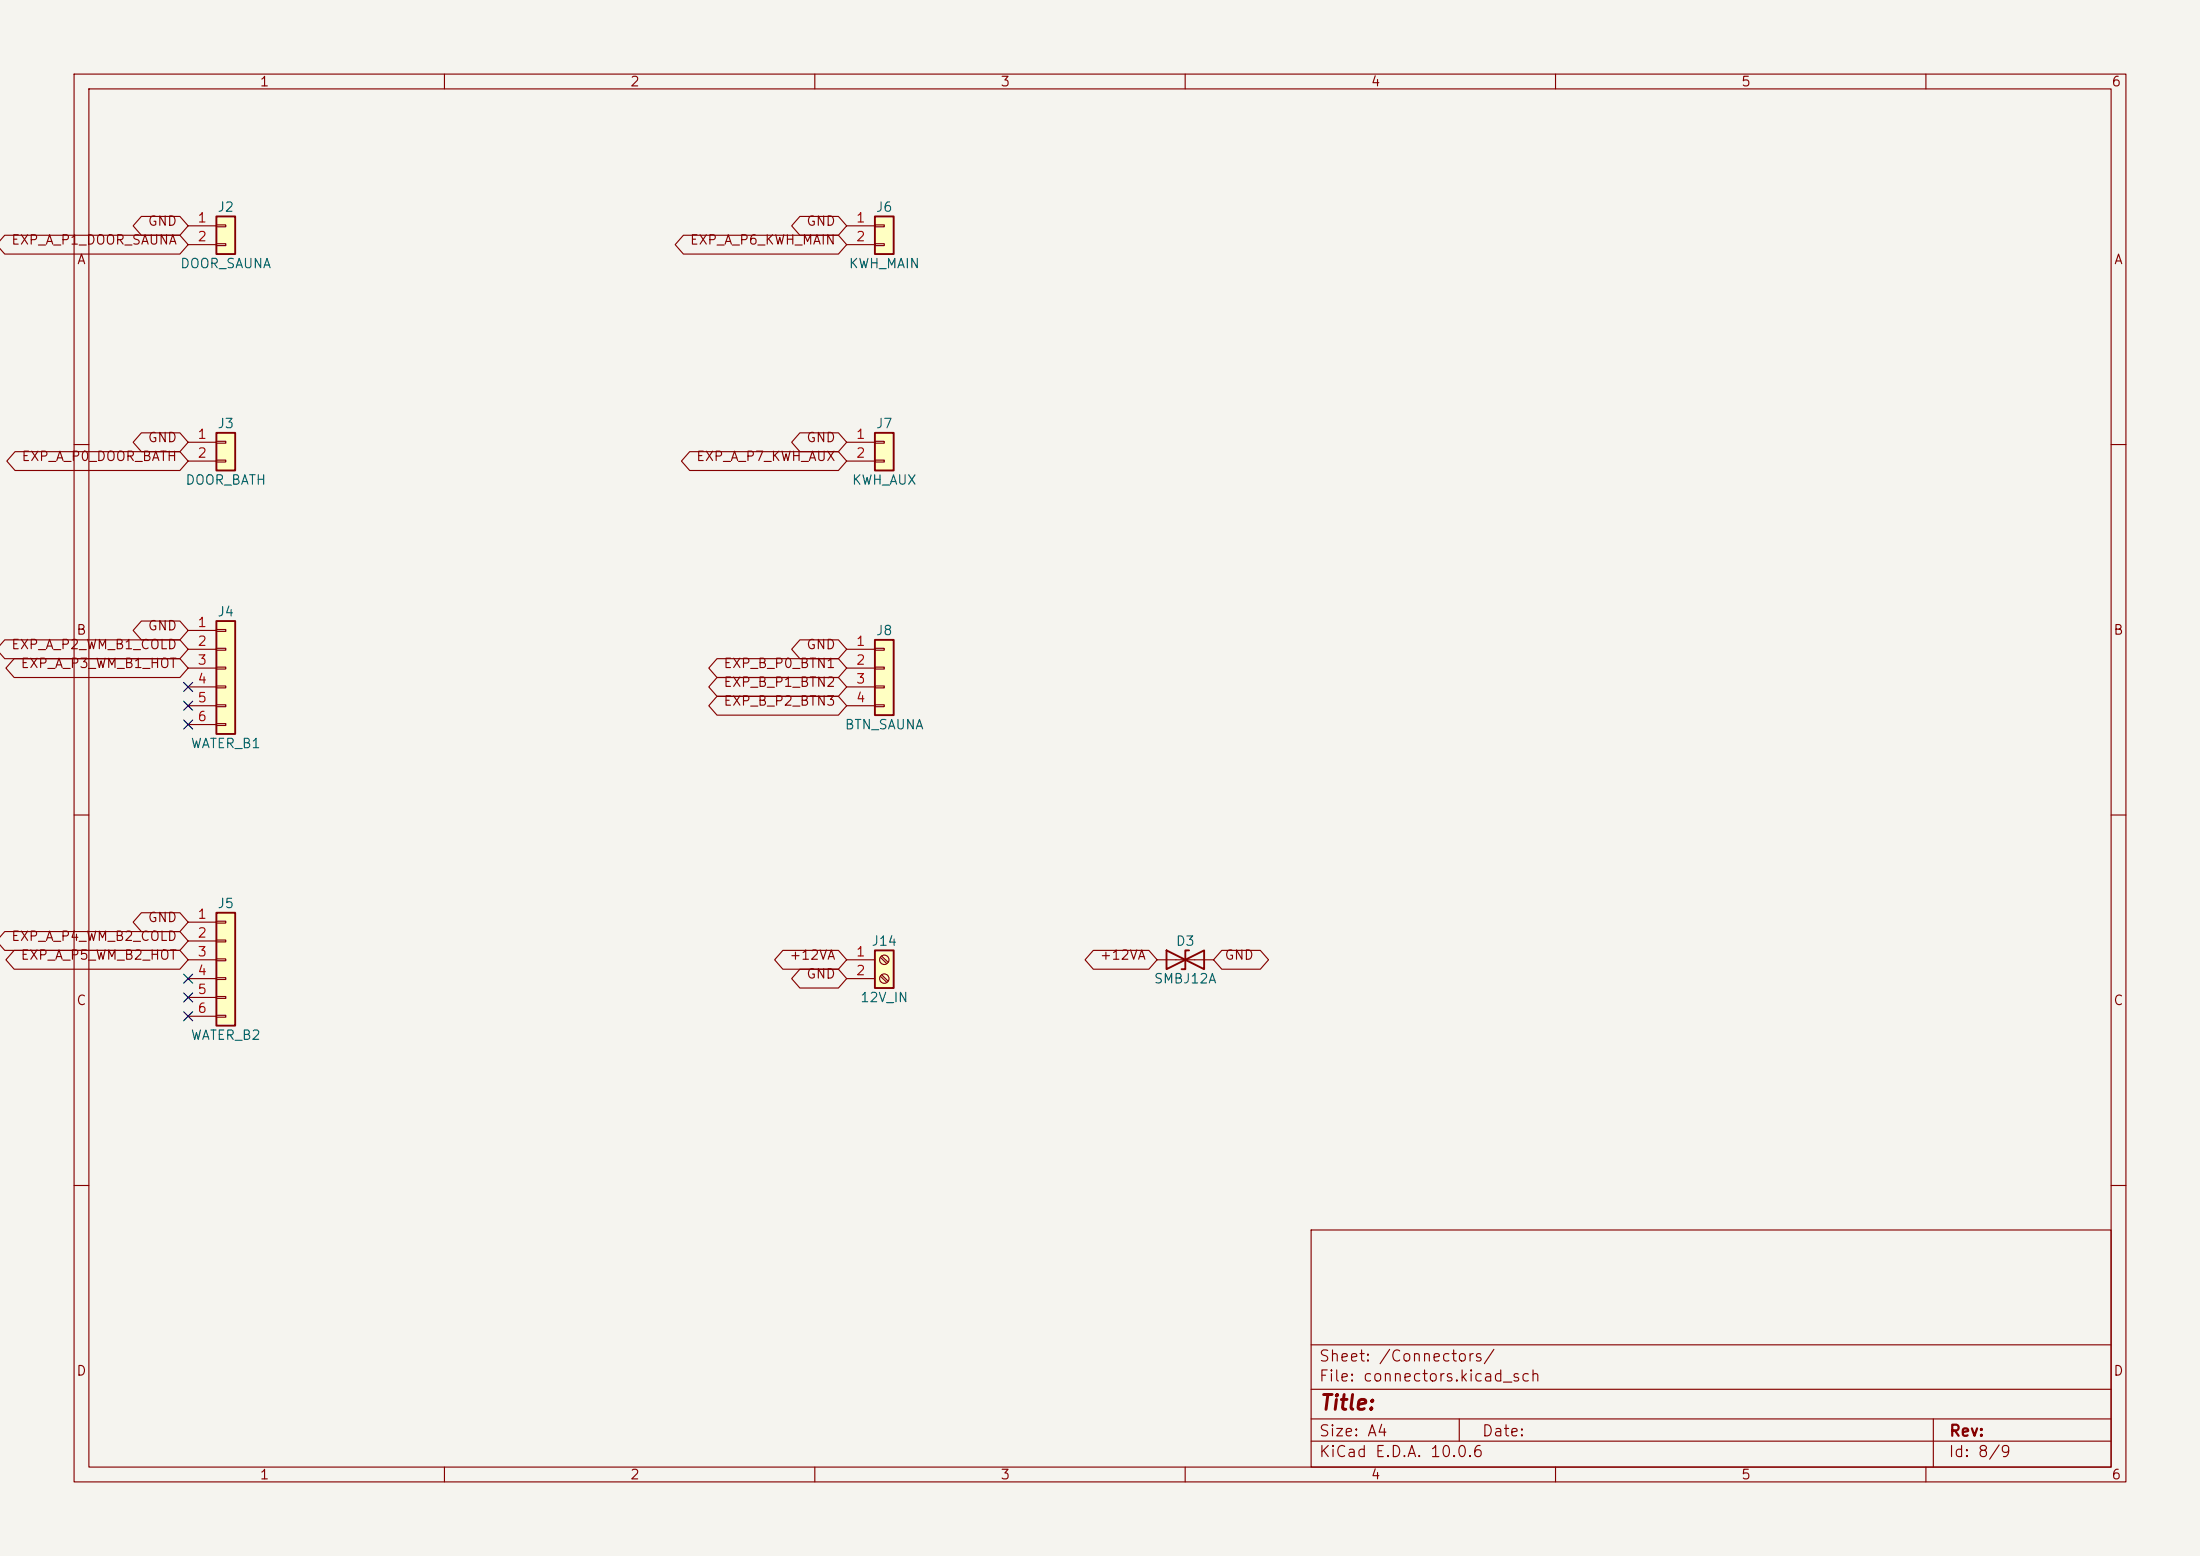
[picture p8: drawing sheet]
<svg xmlns="http://www.w3.org/2000/svg" width="297mm" height="210mm" viewBox="0 0 297 210" stroke-linecap="round" stroke-linejoin="round" font-family="sans-serif">
<path d="M0 0h297v210h-297z" fill="#f5f4ef" stroke="#f5f4ef" stroke-width=".14"/>
<g fill="none" stroke="#840000" stroke-width=".15">
<path d="M10 10h277v190h-277zM12 12h273v186h-273zM60 10v2M110 10v2M160 10v2M210 10v2M260 10v2M10 60h2M285 60h2M10 110h2M285 110h2M10 160h2"/>
<path d="M177 166h108v32h-108zM285 160h2M60 198v2M110 198v2M160 198v2M177 194.5h108M177 191.5h108M177 187.5h108M177 181.5h108M197 191.5v3M210 198v2M260 198v2"/>
<path d="M261 191.5v6.5"/>
</g>
<path d="M118.1 128.3h2.5v5.1h-2.5z" fill="#ffffc2"/>
<path d="M118.1 128.3h2.5v5.1h-2.5z" fill="none" stroke="#840000" stroke-width=".25"/>
<g fill="none" stroke="#840000" stroke-width=".15">
<path d="M114.3 129.5h3.8M114.3 132.1h3.8M118.8 129.2l.9 .8M118.8 131.7l.9 .9M119 129l.9 .9M119 131.6l.9 .8"/>
<circle cx="119.4" cy="129.5" r=".63"/>
<circle cx="119.4" cy="132.1" r=".63"/>
</g>
<path d="M29.2 123.2h2.5v15.2h-2.5z" fill="#ffffc2"/>
<path d="M29.2 123.2h2.5v15.2h-2.5z" fill="none" stroke="#840000" stroke-width=".25"/>
<path d="M25.4 124.5h3.8M25.4 127h3.8M25.4 129.5h3.8M25.4 132.1h3.8M25.4 134.6h3.8M25.4 137.2h3.8M29.2 124.3h1.3v.3h-1.3zM29.2 126.9h1.3v.2h-1.3zM29.2 129.4h1.3v.3h-1.3zM29.2 132h1.3v.2h-1.3zM29.2 134.5h1.3v.2h-1.3zM29.2 137h1.3v.3h-1.3z" fill="none" stroke="#840000" stroke-width=".15"/>
<path d="M29.2 58.4h2.5v5.1h-2.5z" fill="#ffffc2"/>
<path d="M29.2 58.4h2.5v5.1h-2.5z" fill="none" stroke="#840000" stroke-width=".25"/>
<path d="M25.4 59.7h3.8M29.2 59.6h1.3v.2h-1.3zM25.4 62.2h3.8M29.2 62.1h1.3v.3h-1.3z" fill="none" stroke="#840000" stroke-width=".15"/>
<path d="M29.2 83.8h2.5v15.3h-2.5z" fill="#ffffc2"/>
<path d="M29.2 83.8h2.5v15.3h-2.5zM157.5 128.3v2.5l5.1-2.5v2.5zM160.5 128.3h-.5v2.5h-.5" fill="none" stroke="#840000" stroke-width=".25"/>
<g fill="none" stroke="#840000" stroke-width=".15">
<path d="M25.4 85.1h3.8M25.4 87.6h3.8M25.4 90.2h3.8M25.4 92.7h3.8M25.4 95.3h3.8M25.4 97.8h3.8M29.2 85h1.3v.2h-1.3zM29.2 87.5h1.3v.3h-1.3zM29.2 90h1.3v.3h-1.3zM29.2 92.6h1.3v.2h-1.3zM29.2 95.1h1.3v.3h-1.3zM29.2 97.7h1.3v.2h-1.3z"/>
<path d="M156.2 129.5h7.6"/>
</g>
<path d="M118.1 29.2h2.5v5.1h-2.5z" fill="#ffffc2"/>
<path d="M118.1 29.2h2.5v5.1h-2.5z" fill="none" stroke="#840000" stroke-width=".25"/>
<path d="M114.3 30.5h3.8M114.3 33h3.8M118.1 30.4h1.3v.2h-1.3zM118.1 32.9h1.3v.2h-1.3z" fill="none" stroke="#840000" stroke-width=".15"/>
<path d="M118.1 58.4h2.5v5.1h-2.5z" fill="#ffffc2"/>
<path d="M118.1 58.4h2.5v5.1h-2.5z" fill="none" stroke="#840000" stroke-width=".25"/>
<path d="M114.3 59.7h3.8M118.1 59.6h1.3v.2h-1.3zM114.3 62.2h3.8M118.1 62.1h1.3v.3h-1.3z" fill="none" stroke="#840000" stroke-width=".15"/>
<path d="M118.1 86.4h2.5v10.1h-2.5z" fill="#ffffc2"/>
<path d="M118.1 86.4h2.5v10.1h-2.5z" fill="none" stroke="#840000" stroke-width=".25"/>
<path d="M114.3 87.6h3.8M114.3 90.2h3.8M114.3 92.7h3.8M114.3 95.3h3.8M118.1 87.5h1.3v.3h-1.3zM118.1 90h1.3v.3h-1.3zM118.1 92.6h1.3v.2h-1.3zM118.1 95.1h1.3v.3h-1.3z" fill="none" stroke="#840000" stroke-width=".15"/>
<path d="M29.2 29.2h2.5v5.1h-2.5z" fill="#ffffc2"/>
<path d="M29.2 29.2h2.5v5.1h-2.5z" fill="none" stroke="#840000" stroke-width=".25"/>
<g fill="none" stroke="#840000" stroke-width=".15">
<path d="M-.1 32.5l.7-.8h23.7l1.1 1.3M19.1 29.2h5.2l1.1 1.3-1.1 1.3h-5.2l-1.1-1.3zM25.4 33l-1.1 1.3h-23.7l-.6-.8M25.4 30.5h3.8M25.4 33h3.8M29.2 30.4h1.3v.2h-1.3zM29.2 32.9h1.3v.2h-1.3zM92.3 31.7h20.9l1.1 1.3-1.1 1.3h-20.9l-1.2-1.3zM108 29.2h5.2l1.1 1.3-1.1 1.3h-5.2l-1.1-1.3zM19.1 58.4h5.2l1.1 1.3-1.1 1.3h-5.2l-1.1-1.3zM108 58.4h5.2l1.1 1.3-1.1 1.3h-5.2l-1.1-1.3zM2 61h22.3l1.1 1.2-1.1 1.3h-22.3l-1.1-1.3z"/>
<path d="M93.1 61h20.1l1.1 1.2-1.1 1.3h-20.1l-1.1-1.3zM-.1 87.1l.7-.7h23.7l1.1 1.2-1.1 1.3h-23.7l-.6-.8M1.9 88.9h22.4l1.1 1.3-1.1 1.2h-22.4l-1.1-1.2zM19.1 83.8h5.2l1.1 1.3-1.1 1.3h-5.2l-1.1-1.3zM96.8 88.9h16.4l1.1 1.3-1.1 1.2h-16.4l-1.1-1.2zM96.8 91.4h16.4l1.1 1.3-1.1 1.3h-16.4l-1.1-1.3zM96.8 94h16.4l1.1 1.3-1.1 1.2h-16.4l-1.1-1.2zM108 86.4h5.2l1.1 1.2-1.1 1.3h-5.2l-1.1-1.3zM-.1 126.5l.7-.8h23.7l1.1 1.3-1.1 1.3h-23.7l-.6-.8M1.9 128.3h22.4l1.1 1.2-1.1 1.3h-22.4l-1.1-1.3zM19.1 123.2h5.2l1.1 1.3-1.1 1.2h-5.2l-1.1-1.2zM105.7 128.3h7.5l1.1 1.2-1.1 1.3h-7.5l-1.1-1.3z"/>
<path d="M108 130.8h5.2l1.1 1.3-1.1 1.3h-5.2l-1.1-1.3zM147.6 128.3h7.5l1.1 1.2-1.1 1.3h-7.5l-1.1-1.3zM164.9 128.3h5.2l1.2 1.2-1.2 1.3h-5.2l-1.1-1.3z"/>
</g>
<path d="M24.8 97.2l1.2 1.2M24.8 92.1l1.2 1.2M24.8 94.6l1.2 1.3M26 97.2l-1.2 1.2M26 92.1l-1.2 1.2M26 94.6l-1.2 1.3M24.8 131.5l1.2 1.2M24.8 134l1.2 1.2M24.8 136.6l1.2 1.2M26 131.5l-1.2 1.2M26 134l-1.2 1.2M26 136.6l-1.2 1.2" fill="none" stroke="#000084" stroke-width=".15"/>
<text font-size="2" fill="#840000" x="178" y="190.8">Title:</text>
<g font-size="1.5" fill="#840000">
<text x="178" y="184.1">Sheet: /Connectors/</text>
<text x="178" y="186.8">File: connectors.kicad_sch</text>
<text x="178" y="197">KiCad E.D.A. 10.0.6</text>
<text x="178" y="194.2">Size: A4</text>
<text x="200" y="194.2">Date:</text>
<text x="263" y="197">Id: 8/9</text>
<text x="263" y="194.2">Rev:</text>
</g>
<g font-size="1.3" fill="#840000">
<text x="35" y="12">1</text>
<text x="85" y="12">2</text>
<text x="135" y="12">3</text>
<text x="185" y="12">4</text>
<text x="235" y="12">5</text>
<text x="285" y="12">6</text>
<text x="1.4" y="33.3">EXP_A_P1_DOOR_SAUNA</text>
<text x="10.3" y="36">A</text>
<text x="19.9" y="30.8">GND</text>
<text x="93" y="33.3">EXP_A_P6_KWH_MAIN</text>
<text x="108.8" y="30.8">GND</text>
<text x="285.3" y="36">A</text>
<text x="2.8" y="62.5">EXP_A_P0_DOOR_BATH</text>
<text x="19.9" y="60">GND</text>
<text x="93.9" y="62.5">EXP_A_P7_KWH_AUX</text>
<text x="108.8" y="60">GND</text>
<text x="1.4" y="87.9">EXP_A_P2_WM_B1_COLD</text>
<text x="10.2" y="86">B</text>
<text x="19.9" y="85.4">GND</text>
<text x="108.8" y="87.9">GND</text>
<text x="285.2" y="86">B</text>
<text x="2.7" y="90.5">EXP_A_P3_WM_B1_HOT</text>
<text x="97.6" y="90.5">EXP_B_P0_BTN1</text>
<text x="97.6" y="93">EXP_B_P1_BTN2</text>
<text x="97.6" y="95.6">EXP_B_P2_BTN3</text>
<text x="19.9" y="124.8">GND</text>
<text x="1.4" y="127.3">EXP_A_P4_WM_B2_COLD</text>
<text x="2.7" y="129.9">EXP_A_P5_WM_B2_HOT</text>
<text x="106.5" y="129.9">+12VA</text>
<text x="148.4" y="129.9">+12VA</text>
<text x="165.2" y="129.9">GND</text>
<text x="10.2" y="136">C</text>
<text x="108.8" y="132.4">GND</text>
<text x="285.2" y="136">C</text>
<text x="10.2" y="186">D</text>
<text x="285.2" y="186">D</text>
<text x="35" y="200">1</text>
<text x="85" y="200">2</text>
<text x="135" y="200">3</text>
<text x="185" y="200">4</text>
<text x="235" y="200">5</text>
<text x="285" y="200">6</text>
</g>
<g font-size="1.3" fill="#006464">
<text x="29.3" y="28.9">J2</text>
<text x="118.2" y="28.9">J6</text>
<text x="24.2" y="36.5">DOOR_SAUNA</text>
<text x="114.5" y="36.5">KWH_MAIN</text>
<text x="29.3" y="58.1">J3</text>
<text x="118.2" y="58.1">J7</text>
<text x="24.9" y="65.7">DOOR_BATH</text>
<text x="114.9" y="65.7">KWH_AUX</text>
<text x="29.3" y="83.5">J4</text>
<text x="118.2" y="86.1">J8</text>
<text x="25.7" y="101.3">WATER_B1</text>
<text x="114" y="98.8">BTN_SAUNA</text>
<text x="29.3" y="122.9">J5</text>
<text x="117.6" y="128">J14</text>
<text x="158.7" y="128">D3</text>
<text x="116" y="135.6">12V_IN</text>
<text x="155.7" y="133">SMBJ12A</text>
<text x="25.7" y="140.7">WATER_B2</text>
</g>
<g font-size="1.3" fill="#a90000">
<text x="26.6" y="30.3">1</text>
<text x="26.6" y="32.9">2</text>
<text x="115.5" y="30.3">1</text>
<text x="115.5" y="32.9">2</text>
<text x="26.6" y="59.6">1</text>
<text x="115.5" y="59.6">1</text>
<text x="26.6" y="62.1">2</text>
<text x="115.5" y="62.1">2</text>
<text x="26.6" y="85">1</text>
<text x="26.6" y="87.5">2</text>
<text x="115.5" y="87.5">1</text>
<text x="26.6" y="90">3</text>
<text x="26.6" y="92.6">4</text>
<text x="26.6" y="95.1">5</text>
<text x="115.5" y="90">2</text>
<text x="115.5" y="92.6">3</text>
<text x="115.5" y="95.1">4</text>
<text x="26.6" y="97.7">6</text>
<text x="26.6" y="124.3">1</text>
<text x="26.6" y="126.9">2</text>
<text x="26.6" y="129.4">3</text>
<text x="26.6" y="131.9">4</text>
<text x="115.5" y="129.4">1</text>
<text x="115.5" y="131.9">2</text>
<text x="26.6" y="134.5">5</text>
<text x="26.6" y="137">6</text>
</g>
</svg>
